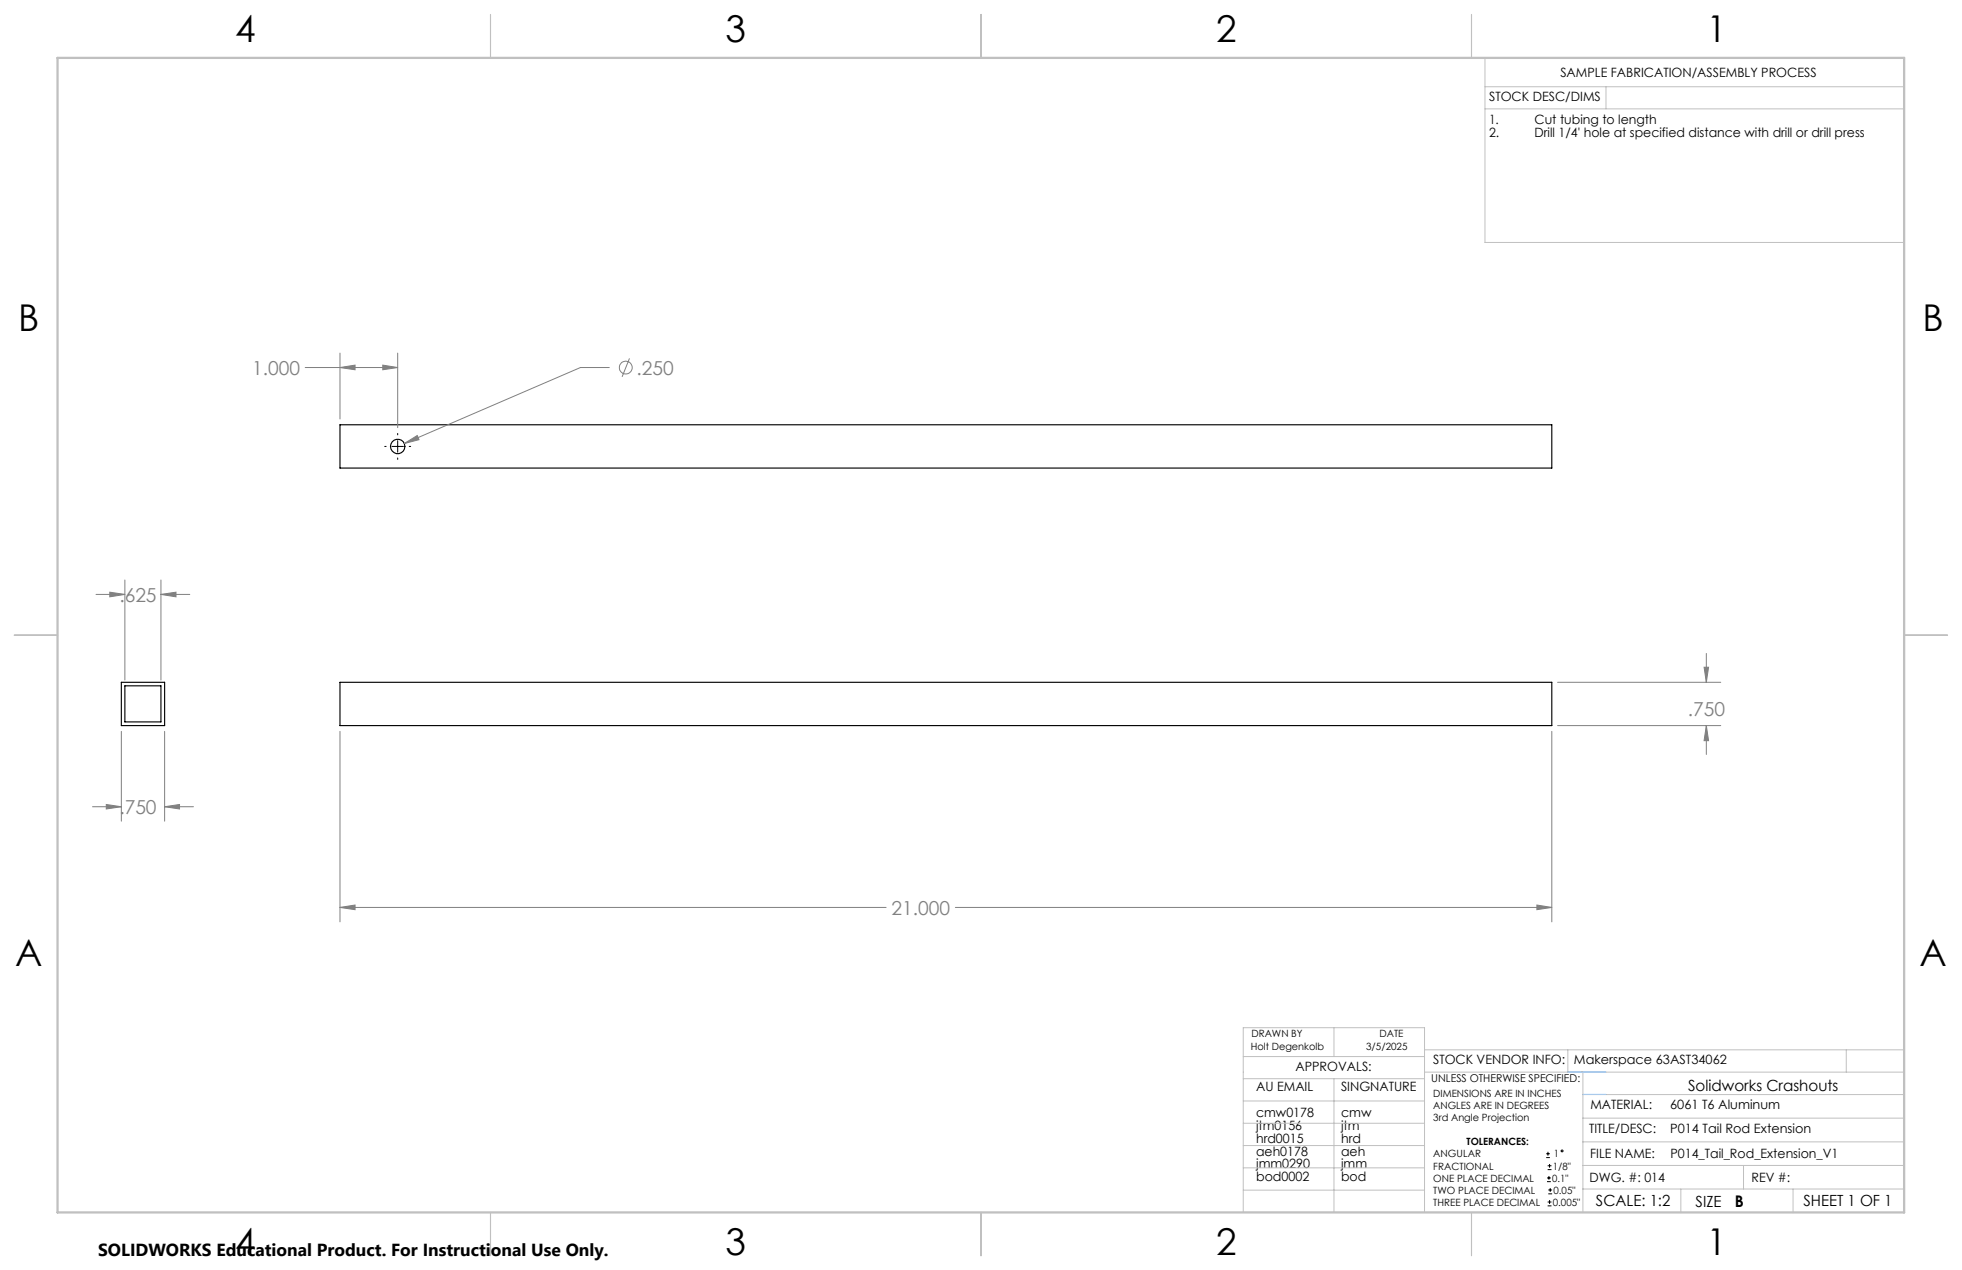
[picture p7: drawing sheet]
<svg xmlns="http://www.w3.org/2000/svg" width="432mm" height="279mm" viewBox="0 0 432 279" stroke-linecap="round" stroke-linejoin="round" font-family="sans-serif">
<g fill="none" stroke="#000" stroke-width=".25">
<path d="M74.8 93.5h266.7v9.5h-266.7zM26.7 150.1h9.5v9.5h-9.5zM27.5 150.9h7.9v7.9h-7.9zM74.8 150.1h266.7v9.5h-266.7z"/>
<circle cx="87.5" cy="98.2" r="1.58"/>
</g>
<g fill="none" stroke="#808080" stroke-width=".22">
<path d="M74.8 77.7v14.5M87.5 77.7v16.4M138.5 78.8l-1.6 4.1M67.2 80.9h20.3M74.8 80.9l3.3-.6v1.1zM84.2 80.3l3.3 .6-3.3 .5zM89 97.6l2.8-1.8 .4 .9zM134.1 80.9h-6.4l-38.7 16.7M21.1 130.8h6.4M24.2 130.3l3.3 .5-3.3 .5zM27.5 127.6v22M35.4 130.8l3.3-.5v1z"/>
<path d="M35.4 127.6v22M35.4 130.8h6.4M342.8 150.1h35.9M342.8 159.6h35.9M375 146.8h1l-.5 3.3zM375.5 159.6l.5 3.3h-1zM375.5 143.8v6.3M375.5 159.6v6.4M20.4 177.5h6.3M23.4 177l3.3 .5-3.3 .5zM26.7 160.9v19.8M36.2 177.5l3.3-.5v1z"/>
<path d="M36.2 160.9v19.8M36.2 177.5h6.4M74.8 160.9v41.9M341.5 160.9v41.9M74.8 199.6l3.3-.5v1zM74.8 199.6h120.2M210.3 199.6h131.2M338.2 199.1l3.3 .5-3.3 .5z"/>
<circle cx="137.7" cy="80.9" r="1.41"/>
</g>
<g fill="none" stroke="#000" stroke-width=".22">
<path d="M84.7 98.2h.3M86.3 98.2h2.5M87.5 95.4v.3M87.5 96.9v2.6M90.1 98.2h.3M87.5 100.8v.3M340.3 254.7h.8M340.3 253.8h.8M340.5 260h.8M340.5 259.2h.8M340.6 257.3h.9M340.6 256.5h.9"/>
<path d="M340.7 253.4v.8M340.9 258.7v.8M341 256.1v.8M340.6 265.3h.9M340.6 264.4h.9M340.7 262.6h.9M340.7 261.8h.9M341 264v.9M341.2 261.4v.8"/>
<circle cx="343.8" cy="253.2" r=".2"/>
</g>
<g fill="none" stroke="#c0c0c0" stroke-width=".22">
<path d="M326.8 19.1h92.3M326.8 12.7v40.6h92.3M353.4 19.1v4.9M326.8 24h92.3M273.6 232.4h39.9M273.6 237.3h39.9M293.6 226.1v6.3M293.6 237.3v29.4M313.5 235.9h105.6M313.5 231h105.6M345.1 231v4.9M348.4 235.9v30.9"/>
<path d="M406.3 231v4.9M273.6 242.2h39.9M273.6 247.1h39.9M273.6 252h39.9M273.6 256.9h39.9M348.4 246h70.7M348.4 256.4h70.7M348.4 251.2h70.7M348.4 240.8h70.7M383.7 256.4v5.2M273.6 261.8h39.9M313.5 266.7v-40.6h-39.9v40.6h74.4"/>
<path d="M348.4 261.6h70.7M369.9 261.6v5.2M394.6 261.6v5.2"/>
</g>
<path d="M107.9 3.2v9.5M215.9 3.2v9.5M323.8 3.2v9.5M3.1 139.7h9.6M419.1 139.7h9.5M107.9 266.7v9.6M215.9 266.7v9.6M323.8 266.7v9.6" fill="none" stroke="#c0c0c0" stroke-width=".25"/>
<path d="M12.7 12.7h406.4v254h-406.4z" fill="none" stroke="#c0c0c0" stroke-width=".5"/>
<path d="M345.1 235.9h8.3M348.4 240.8h5" fill="none" stroke="#53a9ff" stroke-width=".22"/>
<path d="M338.2 199.1l3.3 .5-3.3 .5zM74.8 199.6l3.3-.5v1zM375 146.8h1l-.5 3.3zM375.5 159.6l.5 3.3h-1zM89 97.6l3.2-.9-.4-.9zM84.2 80.3l3.3 .6-3.3 .5zM74.8 80.9l3.3-.6v1.1zM36.2 177.5l3.3-.5v1zM23.4 177l3.3 .5-3.3 .5zM24.2 130.3l3.3 .5-3.3 .5zM35.4 130.8l3.3-.5v1z" fill="#808080"/>
<g font-size="8.1">
<text x="51.7" y="9.3">4</text>
<text x="159.7" y="9.3">3</text>
<text x="267.6" y="9.3">2</text>
<text x="375.6" y="9.3">1</text>
<text x="4" y="72.8">B</text>
<text x="423.1" y="72.8">B</text>
<text x="3.3" y="212.5">A</text>
<text x="422.4" y="212.5">A</text>
<text x="51.7" y="276">4</text>
<text x="159.7" y="276">3</text>
<text x="267.6" y="276">2</text>
<text x="375.6" y="276">1</text>
</g>
<g font-size="4.2" fill="#808080">
<text x="55.5" y="82.4">1.000</text>
<text x="140.1" y="82.4">.250</text>
<text x="26.3" y="132.4">.625</text>
<text x="371.4" y="157.5">.750</text>
<text x="26.3" y="179.1">.750</text>
<text x="196.2" y="201.2">21.000</text>
</g>
<text font-size="3.8" x="21.6" y="276.3">SOLIDWORKS Educational Product. For Instructional Use Only.</text>
<text font-size="3.5" x="381.8" y="265.6">B</text>
<g font-size="3.4">
<text x="371.5" y="240.1">Solidworks Crashouts</text>
<text x="351.2" y="265.2">SCALE: 1:2</text>
<text x="373.2" y="265.6">SIZE</text>
<text x="396.9" y="265.2">SHEET 1 OF 1</text>
</g>
<g font-size="2.8">
<text x="343.4" y="16.9">SAMPLE FABRICATION/ASSEMBLY PROCESS</text>
<text x="327.7" y="22.3">STOCK DESC/DIMS</text>
<text x="327.7" y="27.3">1.</text>
<text x="337.7" y="27.3">Cut tubing to length</text>
<text x="327.7" y="30.1">2.</text>
<text x="337.7" y="30.1">Drill 1/4' hole at specified distance with drill or drill press</text>
<text x="285.1" y="235.7">APPROVALS:</text>
<text x="315.4" y="234.1">STOCK VENDOR INFO:</text>
<text x="346.4" y="234.1">Makerspace 63AST34062</text>
<text x="276.4" y="240.1">AU EMAIL</text>
<text x="276.4" y="245.8">cmw0178</text>
<text x="295.1" y="240.1">SINGNATURE</text>
<text x="295.1" y="245.8">cmw</text>
<text x="350" y="244.1">MATERIAL:</text>
<text x="367.6" y="244.1">6061 T6 Aluminum</text>
<text x="276.4" y="248.6">jtm0156</text>
<text x="276.4" y="251.4">hrd0015</text>
<text x="295.1" y="248.6">jtm</text>
<text x="295.1" y="251.4">hrd</text>
<text x="349.7" y="249.2">TITLE/DESC:</text>
<text x="367.6" y="249.2">P014 Tail Rod Extension</text>
<text x="276.4" y="254.2">aeh0178</text>
<text x="276.4" y="257">jmm0290</text>
<text x="295.1" y="254.2">aeh</text>
<text x="295.1" y="257">jmm</text>
<text x="350" y="254.7">FILE NAME:</text>
<text x="367.6" y="254.7">P014_Tail_Rod_Extension_V1</text>
<text x="276.4" y="259.9">bod0002</text>
<text x="295.1" y="259.9">bod</text>
<text x="349.8" y="260">DWG. #: 014</text>
<text x="385.5" y="260">REV #:</text>
</g>
<text font-size="2.4" x="315" y="238.1">UNLESS OTHERWISE SPECIFIED:</text>
<g font-size="2.2">
<text x="275.3" y="231.1">Holt Degenkolb</text>
<text x="275.4" y="228.2">DRAWN BY</text>
<text x="300.7" y="231.1">3/5/2025</text>
<text x="303.6" y="228.2">DATE</text>
<text x="315.4" y="241.4">DIMENSIONS ARE IN INCHES</text>
<text x="315.4" y="244">ANGLES ARE IN DEGREES</text>
<text x="315.4" y="246.7">3rd Angle Projection</text>
<text x="322.8" y="252">TOLERANCES:</text>
<text x="315.4" y="254.6">ANGULAR</text>
<text x="315.4" y="257.3">FRACTIONAL</text>
<text x="341.8" y="257.3">1/8&quot;</text>
<text x="342" y="254.6">1</text>
<text x="315.4" y="262.6">TWO PLACE DECIMAL</text>
<text x="315.4" y="260">ONE PLACE DECIMAL</text>
<text x="341.6" y="260">0.1&quot;</text>
<text x="341.9" y="262.6">0.05&quot;</text>
<text x="315.4" y="265.3">THREE PLACE DECIMAL</text>
<text x="341.8" y="265.3">0.005&quot;</text>
</g>
</svg>
